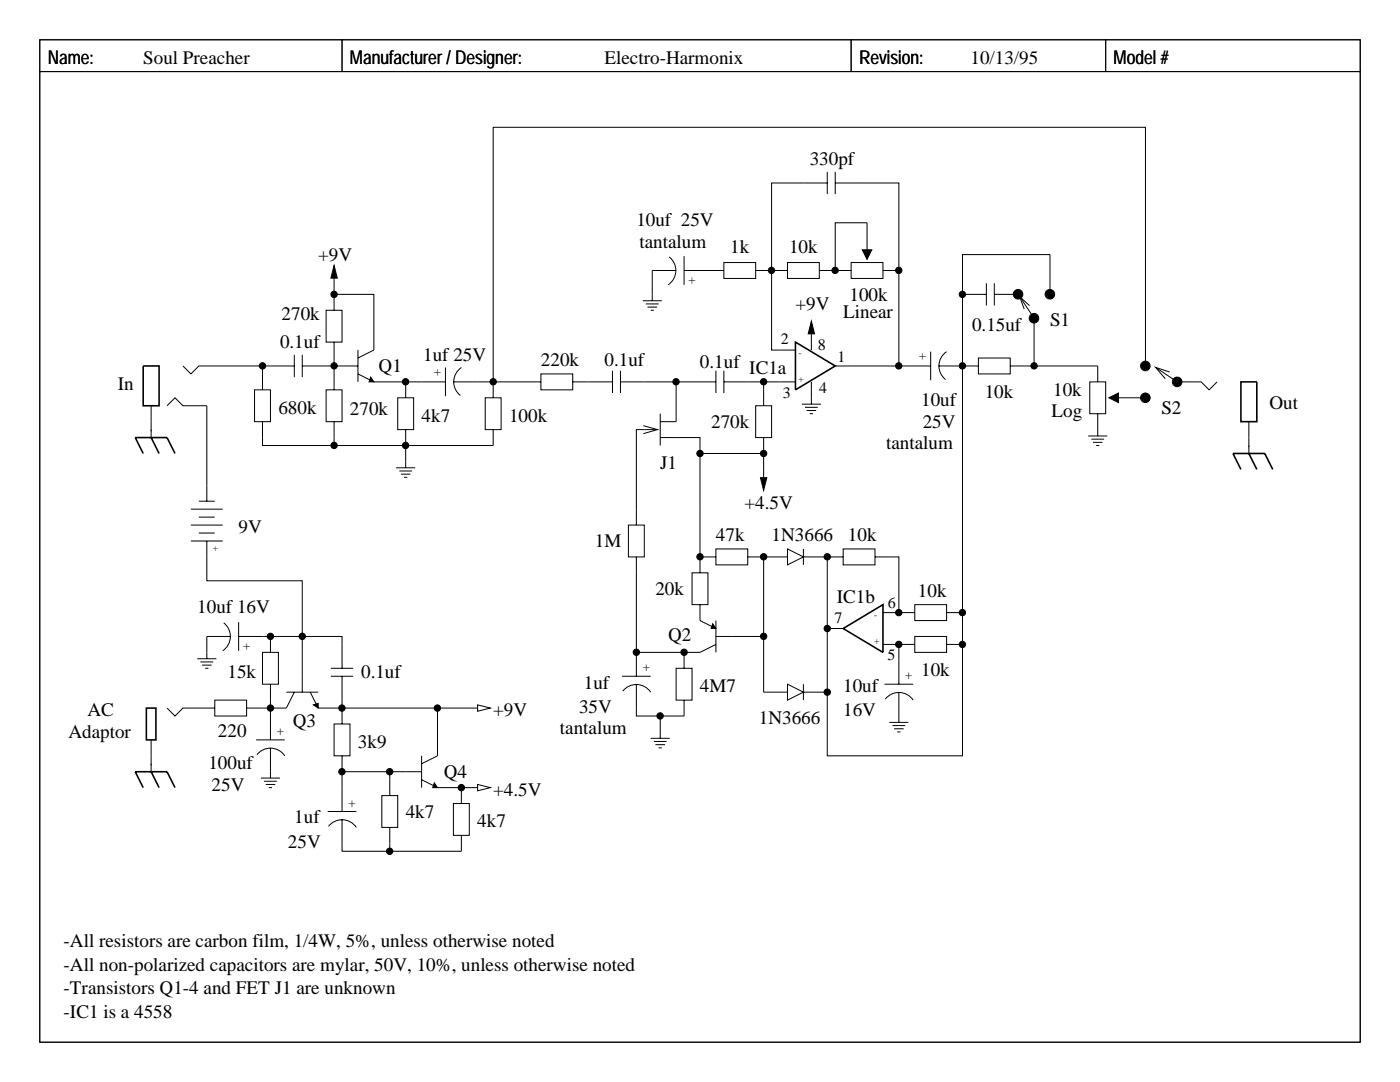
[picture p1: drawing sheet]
<svg xmlns="http://www.w3.org/2000/svg" width="279mm" height="216mm" viewBox="0 0 279 216" stroke-linecap="round" stroke-linejoin="round" font-family="sans-serif">
<g fill="none" stroke="#000" stroke-width=".2">
<path d="M7.9 7.9h263.6v200.1h-263.6zM7.9 14.3h263.6M68.3 7.9v6.4M169.9 7.9v6.4M220.7 7.9v6.4M165.1 36.5h-11.1v33.3h4.7M165.1 34.3v4.4M166.7 36.5h12.7v17.5M166.7 34.3v4.4M66.7 58.7h7.9v11.1l-3.2 1.6M66.7 52.4v9.5M133.6 51.3a3.4 3.4 0 0 1-.3 5.5"/>
<path d="M134.9 54h-4.7v6M136.5 54h8M136.5 51.1v5.7M144.5 52.4h6.3v3.2h-6.3zM150.8 54h6.4M157.2 52.4h6.3v3.2h-6.3zM163.5 54h6.4M169.9 52.4h6.3v3.2h-6.3zM173 50.8v-6.4h-6.3v9.6M176.2 54h3.2M179.4 54v19h-12.7M192.1 58.7h4.7"/>
<path d="M196.8 56.5v4.5M198.4 58.7h4.8M198.4 56.5v4.5M36.5 73l1.6 1.6 1.6-1.6h19M50.8 77.8h3.2v6.3h-3.2zM52.4 73v4.8M58.7 70.8v4.4M60.3 73h11.1M60.3 70.8v4.4M65.1 61.9h3.2v6.4h-3.2zM65.1 77.8h3.2v6.3h-3.2zM66.7 68.3v9.5"/>
<path d="M71.4 69.8v6.4M71.4 74.6l3.2 1.6h14.3M79.4 79.4h3.1v6.3h-3.1zM81 76.2v3.2M88.9 73.3v5.8M90.5 76.2h17.4M92.1 73.3a3.4 3.4 0 0 0-.2 5.6M96.8 79.4h3.2v6.3h-3.2zM98.4 76.2v3.2M107.9 74.6h6.4v3.2h-6.4zM114.3 76.2h7.9M122.2 74v4.4"/>
<path d="M123.8 76.2h19.1M123.8 74v4.4M128.3 60h3.8M128.9 60.6h2.5M129.2 61.3h1.9M129.9 61.9h.6M134.9 76.2v7.9h-3.1M142.9 74v4.4M144.5 76.2h14.2M144.5 74v4.4M152.4 76.2v4.8M161.9 68.3v1.5"/>
<path d="M161.9 76.2v4.4M179.4 73h6.3M185.7 70.2v5.7M187.3 73h8M188.9 70.2a3.4 3.4 0 0 0-.2 5.5M192.1 73v77.8h-27v-12.7M195.3 71.4h6.3v3.2h-6.3zM201.6 73h17.5v3.2M217.5 76.2h3.2v6.3h-3.2zM222.2 79.4h6.4M238.1 76.2h1.6l1.6 1.6 1.6-1.6M30.2 81v6.3"/>
<path d="M33.3 81l1.6-1.6 1.6 1.6h4.8v19M52.4 84.1v4.8h46v-3.2M66.7 84.1v4.8M79.1 93.3h3.8M79.7 94h2.5M80 94.6h1.9M80.6 95.2h.7M81 85.7v7.6M128.4 84.9l2.8 .8-2.8 .8M131.8 87.3h7.9v3.2M131.8 85.7h-4.8v19.1M131.8 82.5v6.4"/>
<path d="M150.8 81h3.2v6.3h-3.2zM152.4 90.5h-12.7v23.8M152.4 87.3v11.1M160 80.6h3.8M160.7 81.3h2.5M161 81.9h1.9M161.6 82.5h.6M217.2 87h3.8M217.8 87.6h2.5M218.1 88.3h1.9M218.8 88.9h.6M219.1 82.5v4.5"/>
<path d="M249.2 84.1v6.4M38.1 101.6h6.3M38.1 104.8h6.3M38.1 107.9h6.3M39.7 100h3.2M39.7 103.2h3.2M39.7 106.4h3.2M41.3 107.9v8h19v11.1h8v6.3M125.4 104.8h3.2v6.3h-3.2zM127 111.1v23.8M138.1 114.3h3.2v6.3h-3.2zM139.7 111.1h3.2"/>
<path d="M142.9 109.5h6.3v3.2h-6.3zM149.2 111.1h8M152.4 111.1v27h4.8M157.2 109.5l3.1 1.6-3.1 1.6zM160.3 111.1h8M160.3 109.5v3.2M165.1 111.1v27M168.3 109.5h6.3v3.2h-6.3zM174.6 111.1h4.8v11.1M39.4 131.4h3.8M40 132.1h2.5M40.3 132.7h1.9"/>
<path d="M41 133.3h.6M42.9 139.7h6.3v3.2h-6.3zM44.7 124.3a3.4 3.4 0 0 1-.3 5.6M46 127h-4.7v4.4M47.6 127h12.7v11.1M47.6 124.1v5.8M52.4 130.2h3.2v6.3h-3.2zM54 127v3.2M54 136.5v11.1M57.1 138.1h6.4M58.7 138.1l-1.6 3.2h-7.9M66 134.9h4.5"/>
<path d="M66 133.3h4.5M68.3 134.9v6.4h-4.8l-1.6-3.2M124.1 134.9h5.8M124.3 137.9a3.4 3.4 0 0 1 5.6 .2M127 136.5v6.4h9.5v-3.2M134.9 133.3h3.2v6.4h-3.2zM136.5 130.2v3.1M139.7 120.6v3.2l3.2 1.6M142.9 123.8v6.4M142.9 128.6l-3.2 1.6h-12.7M142.9 127h9.5M157.2 136.5l3.1 1.6-3.1 1.6z"/>
<path d="M160.3 136.5v3.2M160.3 138.1h4.8M165.1 125.4h3.2M176.2 122.2h6.4M176.2 128.6h6.4M176.5 136.5h5.7M176.7 139.5a3.4 3.4 0 0 1 5.5 .2M179.4 128.6v7.9M179.4 138.1v6M182.6 120.6h6.3v3.2h-6.3zM182.6 127h6.3v3.2h-6.3zM188.9 122.2h3.2"/>
<path d="M188.9 128.6h3.2M30.2 147.6v6.4M33.3 141.3l1.6 1.6 1.6-1.6h6.4M51.1 147.6h5.7M51.3 150.6a3.4 3.4 0 0 1 5.5 .2M52.1 155.3h3.8M52.7 155.9h2.5M53 156.5h1.9M53.7 157.2h.6M54 149.2v6.1M66.7 144.5h3.1v6.3h-3.1zM68.3 144.5v-3.2h19v9.5l-3.2 1.6"/>
<path d="M68.3 150.8v11.1M68.3 154h15.8M76.2 158.7h3.2v6.4h-3.2zM77.8 154v4.7M84.1 155.6l3.2 1.6h7.9M84.1 150.8v6.4M87.3 141.3h11.1M92.1 157.2v3.1M129.9 147.3h3.8M130.5 148h2.5M130.8 148.6h1.9M131.4 149.2h.7"/>
<path d="M131.8 142.9v4.4M177.5 144.1h3.8M178.1 144.8h2.6M178.4 145.4h1.9M179.1 146h.6M65.4 161.9h5.7M65.6 164.9a3.4 3.4 0 0 1 5.5 .2M68.3 163.5v6.4h23.8v-3.2M77.8 165.1v4.8M90.5 160.3h3.2v6.4h-3.2z"/>
</g>
<path d="M28.6 73h3.1v8h-3.1zM158.7 68.3l8 4.7-8 4.8zM247.6 76.2h3.2v7.9h-3.2zM28.6 90.5l-1.6-3.2h6.3l1.6 3.2M30.2 87.3l1.5 3.2M247.6 93.7l-1.5-3.2h6.3l1.6 3.2M249.2 90.5l1.6 3.2M168.3 125.4l7.9-4.8v9.6zM28.6 157.2l-1.6-3.2h6.3l1.6 3.2M29.2 141.3h1.9v6.3h-1.9zM30.2 154l1.5 3.2" fill="none" stroke="#000" stroke-width=".32"/>
<g fill="#000" stroke="#000" stroke-width=".2">
<path d="M172.1 49.8h1.9l-1 2zM74 75.2l.6 1h-.9zM221.3 79.4l1.9-1v1.9zM142.2 124.5l.7 .9h-1zM62.5 140.7l1-.4v1zM86.7 156.2l.6 1h-.9z"/>
<path d="M66.7 53l.6 2.5h-1.3z" fill-rule="evenodd"/>
<path d="M151.8 95.3h1.2l-.6 2.6z" fill-rule="evenodd"/>
<circle cx="66.7" cy="58.7" r=".64"/>
<circle cx="154" cy="54" r=".64"/>
<circle cx="166.7" cy="54" r=".64"/>
<circle cx="179.4" cy="54" r=".64"/>
<circle cx="192.1" cy="58.7" r=".64"/>
<circle cx="203.2" cy="58.7" r=".95"/>
<circle cx="209.5" cy="58.7" r=".95"/>
<circle cx="52.4" cy="73" r=".64"/>
<circle cx="66.7" cy="73" r=".64"/>
<circle cx="80.9" cy="76.2" r=".64"/>
<circle cx="98.4" cy="76.2" r=".64"/>
<circle cx="134.9" cy="76.2" r=".64"/>
<circle cx="152.4" cy="76.2" r=".64"/>
<circle cx="179.4" cy="73" r=".64"/>
<circle cx="192.1" cy="73" r=".64"/>
<circle cx="206.4" cy="63.5" r=".95"/>
<circle cx="206.4" cy="73" r=".64"/>
<circle cx="228.6" cy="73" r=".95"/>
<circle cx="228.6" cy="79.4" r=".95"/>
<circle cx="234.9" cy="76.2" r=".95"/>
<circle cx="66.7" cy="88.9" r=".64"/>
<circle cx="80.9" cy="88.9" r=".64"/>
<circle cx="139.7" cy="90.5" r=".64"/>
<circle cx="152.4" cy="90.5" r=".64"/>
<circle cx="139.7" cy="111.1" r=".64"/>
<circle cx="152.4" cy="111.1" r=".64"/>
<circle cx="165.1" cy="111.1" r=".64"/>
<circle cx="54" cy="127" r=".64"/>
<circle cx="60.3" cy="127" r=".64"/>
<circle cx="127" cy="130.2" r=".64"/>
<circle cx="136.5" cy="130.2" r=".64"/>
<circle cx="152.4" cy="127" r=".64"/>
<circle cx="165.1" cy="125.4" r=".64"/>
<circle cx="165.1" cy="138.1" r=".64"/>
<circle cx="179.4" cy="122.2" r=".64"/>
<circle cx="179.4" cy="128.6" r=".64"/>
<circle cx="192.1" cy="122.2" r=".64"/>
<circle cx="192.1" cy="128.6" r=".64"/>
<circle cx="54" cy="141.3" r=".64"/>
<circle cx="68.2" cy="141.3" r=".64"/>
<circle cx="68.2" cy="154" r=".64"/>
<circle cx="77.8" cy="154" r=".64"/>
<circle cx="87.3" cy="141.3" r=".64"/>
<circle cx="92.1" cy="157.2" r=".64"/>
<circle cx="131.7" cy="142.9" r=".64"/>
<circle cx="77.8" cy="169.9" r=".64"/>
</g>
<path d="M95.3 140.7l2.6 .6-2.6 .6z" fill-rule="evenodd" fill="#fff" stroke="#000" stroke-width=".2"/>
<path d="M95.2 157.2h3.2" fill="none" stroke="#000" stroke-width=".2"/>
<path d="M95.3 156.5l2.6 .7-2.6 .6z" fill-rule="evenodd" fill="#fff" stroke="#000" stroke-width=".2"/>
<path d="M203.2 58.7l3.2 4.8v9.5M209.5 58.7v-7.9h-17.4v22.2M161.9 63.5v4.8M205.5 61l-2-1.8 .9 2.5M228.6 73v-47.6h-130.2v50.8M230.2 73l4.7 3.2h3.2M233.4 74.2l-2.8-.9 2 2.3" fill="none" stroke="#000" stroke-width=".2"/>
<path d="M161.9 64.1l.7 2.5h-1.3z" fill-rule="evenodd" fill="#000" stroke="#000" stroke-width=".2"/>
<g font-size="3.8">
<text x="9.5" y="12.7">Name:</text>
<text x="28.6" y="12.7">Soul Preacher</text>
<text x="69.8" y="12.7">Manufacturer / Designer:</text>
<text x="120.7" y="12.7">Electro-Harmonix</text>
<text x="171.4" y="12.7">Revision:</text>
<text x="193.7" y="12.7">10/13/95</text>
<text x="222.2" y="12.7">Model #</text>
<text x="161.6" y="33">330pf</text>
<text x="127" y="45.1">10uf 25V</text>
<text x="63.5" y="52.1">+9V</text>
<text x="127.6" y="49.5">tantalum</text>
<text x="145.7" y="50.5">1k</text>
<text x="157.5" y="50.5">10k</text>
<text x="56.2" y="63.8">270k</text>
<text x="158.8" y="61.9">+9V</text>
<text x="168.3" y="63.5">Linear</text>
<text x="169.5" y="60">100k</text>
<text x="209.6" y="65.1">S1</text>
<text x="55.9" y="69.5">0.1uf</text>
<text x="194" y="66">0.15uf</text>
<text x="23.5" y="77.8">In</text>
<text x="75.6" y="74.3">Q1</text>
<text x="84.5" y="72.1">1uf 25V</text>
<text x="108" y="73">220k</text>
<text x="120.7" y="73">0.1uf</text>
<text x="139.7" y="73.3">0.1uf</text>
<text x="149.5" y="74.6">IC1a</text>
<text x="55.6" y="82.5">680k</text>
<text x="69.8" y="82.9">270k</text>
<text x="183.8" y="81">10uf</text>
<text x="196.5" y="79.4">10k</text>
<text x="209.9" y="83.2">Log</text>
<text x="210.2" y="79.1">10k</text>
<text x="231.8" y="82.5">S2</text>
<text x="253.4" y="81.6">Out</text>
<text x="84.1" y="84.1">4k7</text>
<text x="101.6" y="84.1">100k</text>
<text x="141.9" y="85.4">270k</text>
<text x="176.8" y="89.5">tantalum</text>
<text x="184.1" y="85.4">25V</text>
<text x="131.8" y="93.7">J1</text>
<text x="148.6" y="101.6">+4.5V</text>
<text x="47.6" y="106.4">9V</text>
<text x="142.9" y="107.9">47k</text>
<text x="154" y="107.9">1N3666</text>
<text x="169.2" y="107.9">10k</text>
<text x="118.7" y="109.2">1M</text>
<text x="130.8" y="118.7">20k</text>
<text x="183.2" y="119.1">10k</text>
<text x="39.4" y="122.2">10uf 16V</text>
<text x="167" y="120.3">IC1b</text>
<text x="133.3" y="128">Q2</text>
<text x="45.4" y="135.3">15k</text>
<text x="72.1" y="135.3">0.1uf</text>
<text x="116.5" y="137.5">1uf</text>
<text x="183.8" y="134.9">10k</text>
<text x="17.5" y="142.9">AC</text>
<text x="98.4" y="142.9">+9V</text>
<text x="115.6" y="142.2">35V</text>
<text x="139.7" y="138.1">4M7</text>
<text x="168.3" y="138.1">10uf</text>
<text x="168.3" y="142.9">16V</text>
<text x="13.7" y="147.3">Adaptor</text>
<text x="43.5" y="147">220</text>
<text x="58.4" y="145.1">Q3</text>
<text x="71.4" y="149.2">3k9</text>
<text x="111.8" y="146.4">tantalum</text>
<text x="151.4" y="144.5">1N3666</text>
<text x="41.6" y="153.4">100uf</text>
<text x="88.6" y="155.3">Q4</text>
<text x="42.2" y="157.8">25V</text>
<text x="98.4" y="158.7">+4.5V</text>
<text x="58.7" y="164.1">1uf</text>
<text x="81" y="163.2">4k7</text>
<text x="95.2" y="165.1">4k7</text>
<text x="57.5" y="169.2">25V</text>
<text x="12.7" y="188.9">-All resistors are carbon film, 1/4W, 5%, unless otherwise noted</text>
<text x="12.7" y="193.7">-All non-polarized capacitors are mylar, 50V, 10%, unless otherwise noted</text>
<text x="12.7" y="198.4">-Transistors Q1-4 and FET J1 are unknown</text>
<text x="12.7" y="203.2">-IC1 is a 4558</text>
</g>
<g font-size="3.2">
<text x="155.8" y="68.6">2</text>
<text x="163.2" y="69.9">8</text>
<text x="167.2" y="72.1">1</text>
<text x="156.3" y="79.5">3</text>
<text x="163.5" y="78.5">4</text>
<text x="166.5" y="124.3">7</text>
<text x="177.2" y="121.4">6</text>
<text x="177.1" y="131.7">5</text>
</g>
<g font-size="2.5">
<text x="137.5" y="55.2" transform="rotate(90 137.5 55.2)">+</text>
<text x="184.8" y="71.8" transform="rotate(-90 184.8 71.8)">+</text>
<text x="87.9" y="74.9" transform="rotate(-90 87.9 74.9)">+</text>
<text x="48.6" y="128.3" transform="rotate(90 48.6 128.3)">+</text>
<text x="128.3" y="134">+</text>
<text x="180.7" y="135.6">+</text>
<text x="55.2" y="146.7">+</text>
<text x="69.5" y="161">+</text>
</g>
<g font-size="1.9">
<text x="159.4" y="71.1">-</text>
<text x="159.4" y="76.2">+</text>
<text x="42.5" y="108.9" transform="rotate(90 42.5 108.9)">+</text>
<text x="174.4" y="123.3">-</text>
<text x="174.4" y="128.5">+</text>
</g>
</svg>
